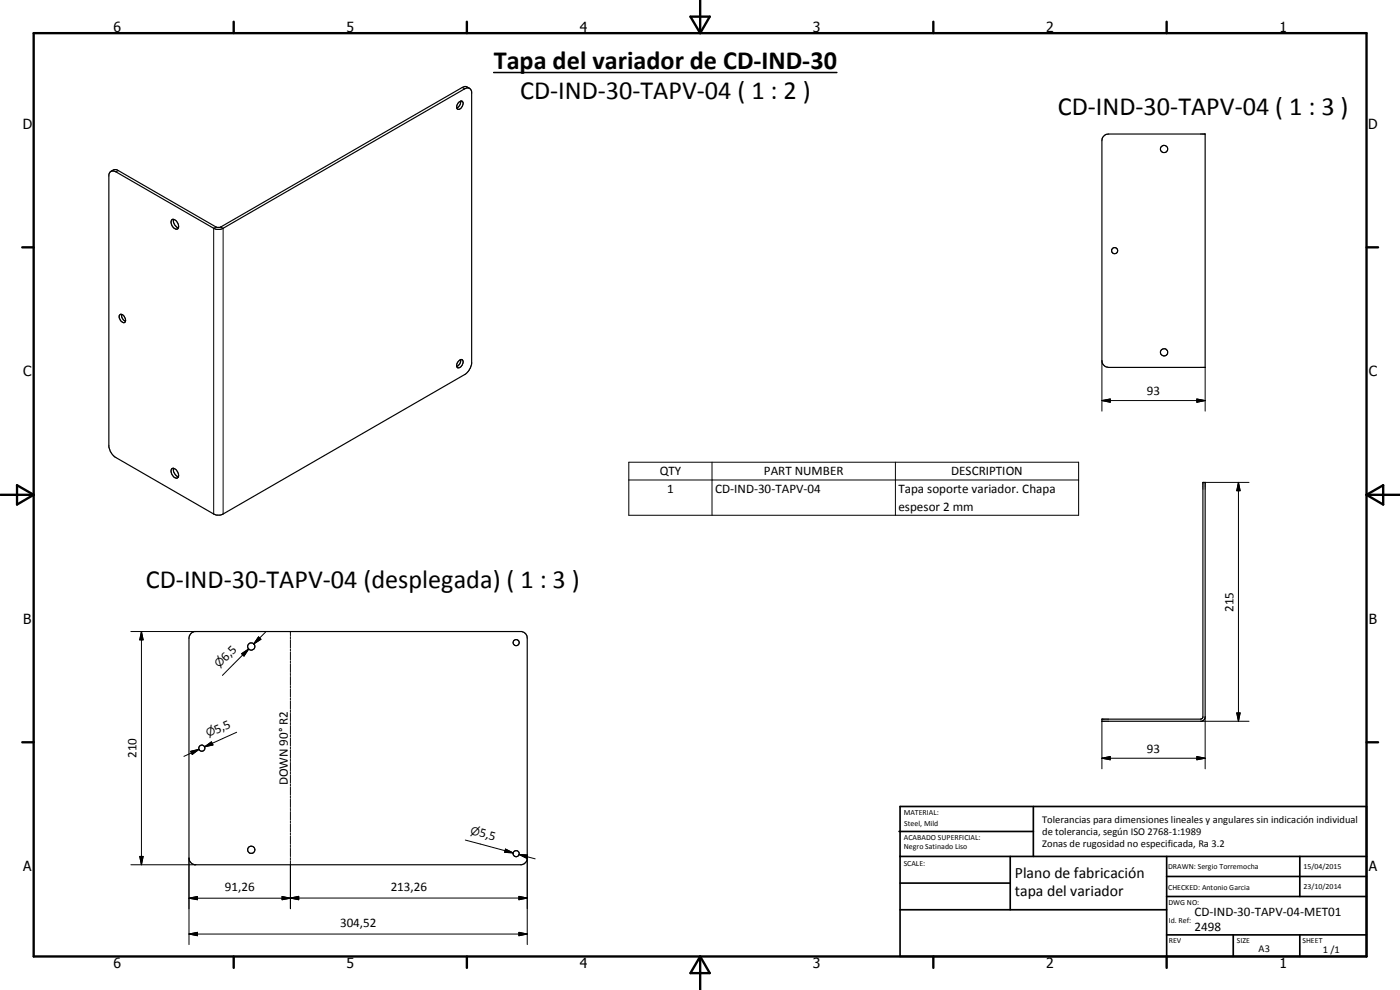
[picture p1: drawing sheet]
<svg xmlns="http://www.w3.org/2000/svg" width="420mm" height="297mm" viewBox="0 0 420 297" stroke-linecap="round" stroke-linejoin="round" font-family="sans-serif">
<g fill="none" stroke="#000" stroke-width=".35">
<path d="M137.5 30.9a.75 .75 0 0 1 .9-.6 .75 .75 0 0 1 .6 .9 1.36 1.36 0 0 1-1.8 1.5l-.1-.8zM138.2 30.4a2.02 2.02 0 0 1-1.1 2M140.9 26.5l.7 1.1v81.5a5.2 5.2 0 0 1-2.2 3.3l-73 42.1a2.81 2.81 0 0 1-2.3-.3l-29.3-16.9a4.9 4.9 0 0 1-2.1-3.4v-81.4l.6-1.1M140.9 26.5l-.7-.1-.8 .3-73 42a2.81 2.81 0 0 1-2.3-.2l-29.3-16.9-.8-.3-.7 .1M140.9 26.5l-1.1-.5-1.1 .2-72.6 42-1.3-.1-29.6-17.1-1-.1-.9 .5M331.2 40.9l.8-.6 .7-.1h29v70h-29a2.09 2.09 0 0 1-2-2v-66l.1-.7zM52.1 65.8a2.27 2.27 0 0 0 1.4 2.6M52.1 65.8a1.01 1.01 0 0 0-.8 .7 1.01 1.01 0 0 0 .3 1.1 1.43 1.43 0 0 0 1.8 1l.1-.2M52.1 65.8a2.27 2.27 0 0 1 1.4 2.6M36 94.4l.2-.1a1.61 1.61 0 0 1 1.2 2.5 1.65 1.65 0 0 1-1.6-2zM36.5 94.3a2.03 2.03 0 0 0 1.2 2.1M137.5 108.5l.6-.6h.6a1.61 1.61 0 0 1-1.3 2.5l-.3-.3v-.6z"/>
<path d="M138.2 107.9a1.93 1.93 0 0 1-1.1 2M51.6 140.6a1.9 1.9 0 0 1 1.9 2.5 1 1 0 0 1-1.6-.3l-.6-1.3zM52.1 140.5a2.27 2.27 0 0 0 1.4 2.5M361 144.7h.7l-.1 70.9-.3 .4-.7 .4h-29.9v-.6h29.6l.7-.5zM57.4 189.9l1-.4h98.2a1.98 1.98 0 0 1 1.6 2v66l-.2 1-.7 .7-.7 .3h-98.2l-1-.5-.4-.5-.3-1v-66l.1-.7z"/>
<circle cx="349.4" cy="44.7" r="1.09"/>
<circle cx="334.5" cy="75.2" r=".92"/>
<circle cx="349.4" cy="105.7" r="1.09"/>
<circle cx="75.4" cy="194" r="1.09"/>
<circle cx="154.9" cy="192.8" r=".91"/>
<circle cx="60.6" cy="224.5" r=".93"/>
<circle cx="75.4" cy="255" r="1.09"/>
<circle cx="154.9" cy="256.1" r=".92"/>
</g>
<g fill="none" stroke="#000" stroke-width=".3">
<path d="M138.7 26.2l.7 .5M35.5 51.2l-.7 .4M64.8 68.1l-.7 .4v85.7M66.2 68.1l.8 .4v85.7M330.7 108.2v15.2M359.2 119.7l2.5 .5-2.5 .5zM361.7 110.2v13.2M188.7 138.7h135v15.9h-135zM213.7 138.7v15.9M268.7 138.7v15.9M330.7 120.2l2.5-.5v1zM330.7 120.2h31"/>
<path d="M188.7 144h135M361.7 144.7h13.2M371.7 144.7l.5 2.5h-1zM371.7 144.7v71.7M39.3 189.5h19.4M42.4 189.5l.6 2.5h-1.1zM42.4 189.5v70M72.5 196.1l2.1-1.4-1.4 2.1zM74.6 194.7l-7.9 7.9M77.6 191.1l.7 .7-2.2 1.4zM79.7 189.7l-3.6 3.5M87.2 189.5v1.2"/>
<path d="M87.2 191v.6M87.2 191.9v2.5M87.2 194.7v.6M87.2 195.6v2.5M87.2 198.4v.6M87.2 199.3v2.5M71 219.7l-9.6 4.4M87.2 202.1v.6M87.2 203v2.4M87.2 205.7v.7M87.2 206.7v2.4M87.2 209.4v.7"/>
<path d="M87.2 210.4v2.4M87.2 213.1v.6M87.2 214v2.5M87.2 216.8v.6M87.2 217.7v2.5M330.7 216.4v14.3M360.3 216.4h14.6M361.7 215.1v15.6M371.2 213.9h1l-.5 2.5zM57.2 225.4l2.5-.6-2 1.6zM59.7 224.8l-4.5 2.1M61.4 224.1l2-1.5 .5 .9z"/>
<path d="M63.7 223.1l-2.3 1M87.2 220.5v.6M87.2 221.4v2.5M87.2 224.2v.6M87.2 225.1v2.4M87.2 227.8v.7M87.2 228.8v2.4M87.2 231.5v.7M87.2 232.5v2.4M87.2 235.2v.6M87.2 236.1v2.5M87.2 238.9v.6"/>
<path d="M87.2 239.8v2.5M330.7 227.5l2.5-.5v1zM330.7 227.5h31M359.2 227l2.5 .5-2.5 .5zM39.3 259.5h19.4M41.9 257h1.1l-.6 2.5zM56.7 257.5v25.9M87.2 242.6v.6M87.2 243.5v2.5M87.2 246.3v.6M87.2 247.2v2.4M87.2 249.9v.7"/>
<path d="M87.2 250.9v2.4M87.2 253.6v.7M87.2 254.6v2.4M87.2 257.3v.6M87.2 258.2v14.5M139.6 252.1l14.4 3.8M151.6 255.3l2.4 .6M151.7 254.8l2.3 1.1-2.5-.2zM155.8 256.4l2.5 .1-.2 1zM155.8 256.4l4.8 1.3M158.2 257.5v25.9M56.7 269.5l2.6-.5v1z"/>
<path d="M56.7 269.5h30.5M84.7 269l2.5 .5-2.5 .5zM87.2 269.5l2.5-.6v1.1zM87.2 269.5h71M155.7 268.9l2.5 .6-2.5 .5zM155.7 279.7l2.5 .5-2.5 .6zM56.7 280.2l2.6-.5v1.1zM56.7 280.2h101.5"/>
</g>
<path d="M148.2 21.8h103" fill="none" stroke="#000" stroke-width=".46"/>
<g fill="none" stroke="#000" stroke-width=".71">
<path d="M10.1 9.9h400v277.1h-400zM70.1 6.5v3.4M140.1 6.5v3.4M207.2 5h5.8l-2.9 4.9zM210.1 0v9.9M280.1 6.5v3.4M350.1 6.5v3.4M6.7 74.2h3.4M410.1 74.2h3.5M.1 148.5h10M5.1 145.6l5 2.9-5 2.9zM410.1 148.5h10"/>
<path d="M410.1 148.5l5-2.9v5.8zM6.7 222.7h3.4M410.1 222.7h3.5M70.1 287v3.4M140.1 287v3.4M210.1 287v10M210.1 287l2.9 5h-5.8zM280.1 287v3.4M350.1 287v3.4"/>
</g>
<g fill="none" stroke="#000" stroke-width=".51">
<path d="M269.8 249.5h40.3M270.1 242h140v45h-140zM270.1 257h140M303.2 257v16M310.1 242v15M350.1 257v30M390.1 257v12M270.1 265h33.1M270.1 273h80M350.1 269h60M350.1 263h60M350.1 280.5h60"/>
<path d="M370.1 280.5v6.5M390.1 280.5v6.5"/>
</g>
<g fill="#000">
<path d="M330.7 120.2l2.5-.5v1zM359.2 119.7l2.5 .5-2.5 .5zM371.7 144.7l.5 2.5h-1zM42.4 189.5l.6 2.5h-1.1zM72.5 196.1l2.1-1.4-1.4 2.1zM77.6 191.1l.7 .7-2.2 1.4zM371.2 213.9h1l-.5 2.5zM57.2 225.4l2.5-.6-2 1.6zM61.4 224.1l2-1.5 .5 .9zM330.7 227.5l2.5-.5v1zM359.2 227l2.5 .5-2.5 .5zM41.9 257h1.1l-.6 2.5z"/>
<path d="M151.7 254.8l2.3 1.1-2.5-.2zM155.8 256.4l2.5 .1-.2 1zM56.7 269.5l2.6-.5v1zM56.7 280.2l2.6-.5v1.1zM84.7 269l2.5 .5-2.5 .5zM87.2 269.5l2.5-.6v1.1zM155.7 268.9l2.5 .6-2.5 .5zM155.7 279.7l2.5 .5-2.5 .6z"/>
</g>
<g font-size="7.9">
<text x="148.2" y="20.7">Tapa del variador de CD-IND-30</text>
<text x="156.1" y="29.6">CD-IND-30-TAPV-04 ( 1 : 2 )</text>
<text x="317.4" y="34.6">CD-IND-30-TAPV-04 ( 1 : 3 )</text>
<text x="43.8" y="176.4">CD-IND-30-TAPV-04 (desplegada) ( 1 : 3 )</text>
</g>
<g font-size="4.7">
<text x="304.6" y="263.5">Plano de fabricación</text>
<text x="304.6" y="268.9">tapa del variador</text>
</g>
<g font-size="4.2">
<text x="34" y="9.6">6</text>
<text x="104" y="9.6">5</text>
<text x="174" y="9.6">4</text>
<text x="244" y="9.6">3</text>
<text x="314" y="9.6">2</text>
<text x="384" y="9.6">1</text>
<text x="6.8" y="38.7">D</text>
<text x="410.6" y="38.7">D</text>
<text x="7" y="112.9">C</text>
<text x="410.8" y="112.9">C</text>
<text x="7" y="187.1">B</text>
<text x="410.8" y="187.1">B</text>
<text x="7" y="261.4">A</text>
<text x="410.8" y="261.4">A</text>
<text x="34" y="290.4">6</text>
<text x="104" y="290.4">5</text>
<text x="174" y="290.4">4</text>
<text x="244" y="290.4">3</text>
<text x="314" y="290.4">2</text>
<text x="384" y="290.4">1</text>
</g>
<g font-size="3.9">
<text x="344.2" y="118.7">93</text>
<text x="198" y="142.6">QTY</text>
<text x="229.3" y="142.6">PART NUMBER</text>
<text x="285.5" y="142.6">DESCRIPTION</text>
<text x="200.2" y="148">1</text>
<text x="214.6" y="148">CD-IND-30-TAPV-04</text>
<text x="269.6" y="148">Tapa soporte variador. Chapa</text>
<text x="269.6" y="153.3">espesor 2 mm</text>
<text x="370.2" y="183.6" transform="rotate(-90 370.2 183.6)">215</text>
<text x="67.8" y="198.6" transform="rotate(-45 67.8 198.6)">6,5</text>
<text x="65" y="220.1" transform="rotate(-24 65 220.1)">5,5</text>
<text x="40.9" y="227.5" transform="rotate(-90 40.9 227.5)">210</text>
<text x="344.2" y="225.9">93</text>
<text x="86.4" y="235.6" transform="rotate(-90 86.4 235.6)">DOWN 90° R2</text>
<text x="143.7" y="250.9" transform="rotate(15 143.7 250.9)">5,5</text>
<text x="67.5" y="267.4">91,26</text>
<text x="117.3" y="267.3">213,26</text>
<text x="358.5" y="275">CD-IND-30-TAPV-04-MET01</text>
<text x="102.1" y="278.2">304,52</text>
<text x="358.5" y="279.4">2498</text>
</g>
<g font-size="3.3">
<text x="65.8" y="200.6" transform="rotate(-45 65.8 200.6)">n</text>
<text x="62.4" y="221.3" transform="rotate(-24 62.4 221.3)">n</text>
<text x="141" y="250.2" transform="rotate(15 141 250.2)">n</text>
</g>
<g font-size="3.1">
<text x="312.7" y="246.8">Tolerancias para dimensiones lineales y angulares sin indicación individual</text>
<text x="312.7" y="250.4">de tolerancia, según ISO 2768-1:1989</text>
<text x="312.7" y="254">Zonas de rugosidad no especificada, Ra 3.2</text>
<text x="377.7" y="285.6">A3</text>
<text x="397" y="285.9">1 /1</text>
</g>
<g font-size="2.4">
<text x="271.2" y="244.4">MATERIAL:</text>
<text x="271.3" y="252">ACABADO SUPERFICIAL:</text>
<text x="271.4" y="247.9">Steel, Mild</text>
<text x="271.3" y="254.6">Negro Satinado Liso</text>
<text x="271.2" y="259.7">SCALE:</text>
<text x="350.6" y="260.8">DRAWN: Sergio Torremocha</text>
<text x="391.2" y="260.6">15/04/2015</text>
<text x="350.6" y="267">CHECKED: Antonio Garcia</text>
<text x="391.2" y="266.7">23/10/2014</text>
<text x="350.6" y="271.4">DWG NO:</text>
<text x="350.8" y="276.9">Id. Ref:</text>
<text x="350.8" y="282.8">REV</text>
<text x="371.2" y="282.9">SIZE</text>
<text x="390.9" y="282.9">SHEET</text>
</g>
</svg>
